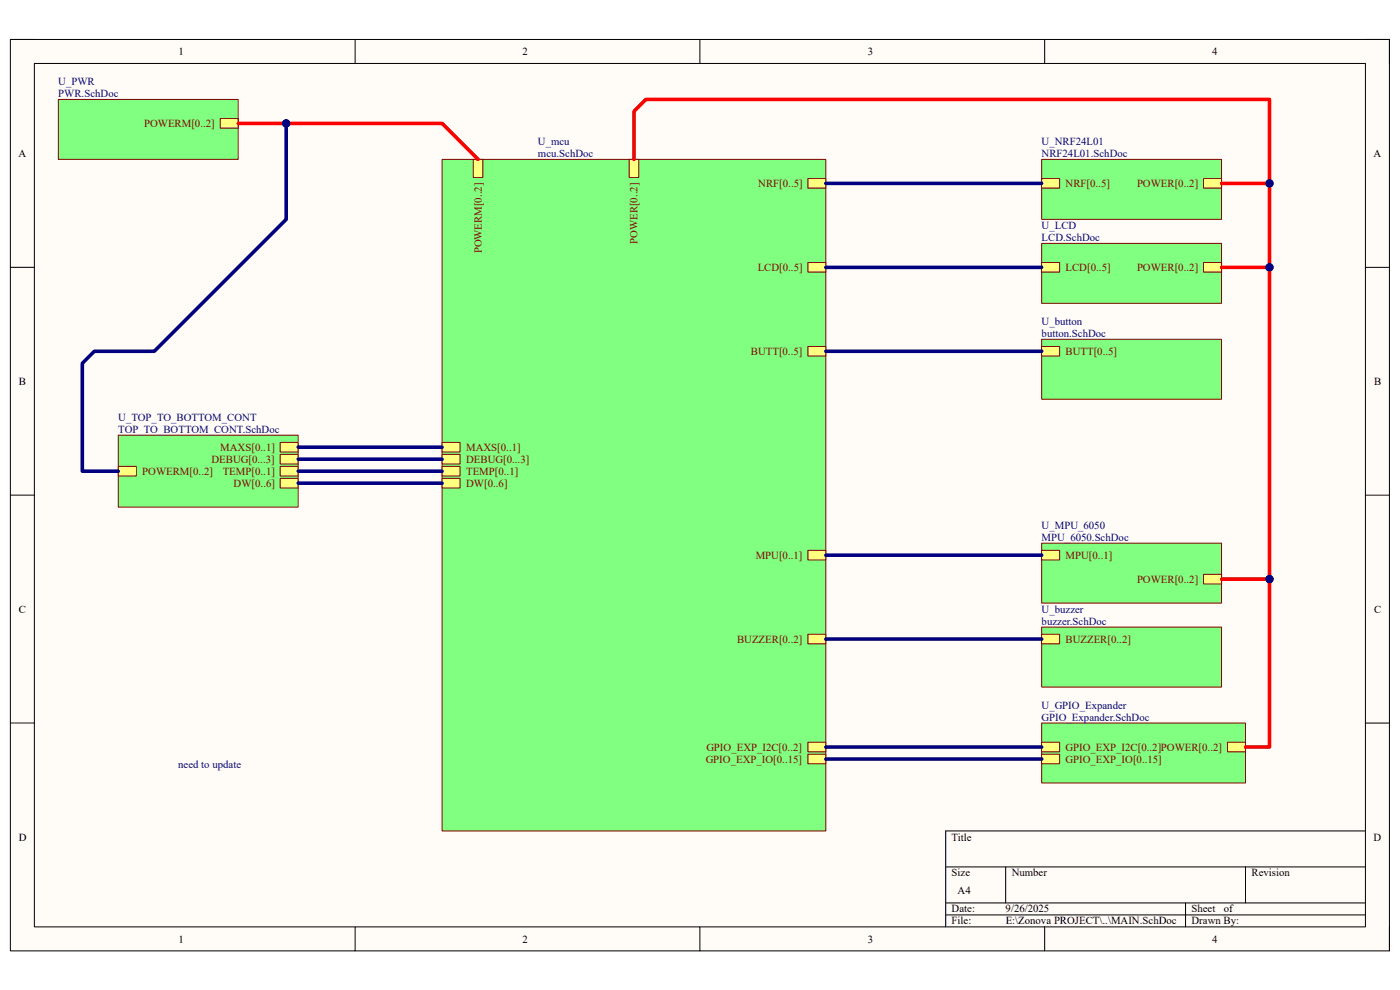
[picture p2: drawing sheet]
<svg xmlns="http://www.w3.org/2000/svg" width="297mm" height="210mm" viewBox="0 0 297 210" stroke-linecap="round" stroke-linejoin="round" font-family="sans-serif">
<path d="M2.2 8.4h292.6v193.3h-292.6z" fill-rule="evenodd" fill="#fffcf8"/>
<path d="M2.2 8.4h292.6v193.3h-292.6z" fill="none" stroke="#000" stroke-width=".21"/>
<path d="M7.3 13.5h282.4v183.1h-282.4z" fill-rule="evenodd" fill="#fffcf8"/>
<g fill="none" stroke="#000" stroke-width=".21">
<path d="M2.2 8.4h5.1M7.3 13.5h282.4v183.1h-282.4zM75.3 8.4v5.1M148.5 8.4v5.1M221.6 8.4v5.1M289.7 8.4h5.1v5.1M2.2 56.7h5.1M289.7 56.7h5.1M2.2 105h5.1M289.7 105.1h5.1M2.2 153.4h5.1M289.7 153.4h5.1"/>
<path d="M289.7 176.3h-89.1v20.3M75.3 196.6v5.1M148.5 196.6v5.1M200.6 183.9h89.1M200.6 191.5h89.1M200.6 194.1h89.1M213.4 183.9v7.6M221.6 196.6v5.1M251.5 191.5v5.1M264.2 183.9v7.6M294.8 196.6v5.1"/>
</g>
<path d="M221 33.8h38.2v12.7h-38.2z" fill-rule="evenodd" fill="#80ff80"/>
<path d="M221 33.8h38.2v12.7h-38.2z" fill="none" stroke="#800000" stroke-width=".21"/>
<path d="M221 37.9h3.8v2h-3.8z" fill-rule="evenodd" fill="#ffff80"/>
<path d="M221 37.9h3.8v2h-3.8z" fill="none" stroke="#800000" stroke-width=".21"/>
<path d="M255.3 37.9h3.9v2h-3.9z" fill-rule="evenodd" fill="#ffff80"/>
<path d="M255.3 37.9h3.9v2h-3.9z" fill="none" stroke="#800000" stroke-width=".21"/>
<path d="M221 51.6h38.2v12.7h-38.2z" fill-rule="evenodd" fill="#80ff80"/>
<path d="M221 51.6h38.2v12.7h-38.2z" fill="none" stroke="#800000" stroke-width=".21"/>
<path d="M255.3 55.7h3.9v2h-3.9z" fill-rule="evenodd" fill="#ffff80"/>
<path d="M255.3 55.7h3.9v2h-3.9z" fill="none" stroke="#800000" stroke-width=".21"/>
<path d="M221 55.7h3.8v2h-3.8z" fill-rule="evenodd" fill="#ffff80"/>
<path d="M221 55.7h3.8v2h-3.8z" fill="none" stroke="#800000" stroke-width=".21"/>
<path d="M221 72h38.2v12.7h-38.2z" fill-rule="evenodd" fill="#80ff80"/>
<path d="M221 72h38.2v12.7h-38.2z" fill="none" stroke="#800000" stroke-width=".21"/>
<path d="M221 73.5h3.8v2h-3.8z" fill-rule="evenodd" fill="#ffff80"/>
<path d="M221 73.5h3.8v2h-3.8z" fill="none" stroke="#800000" stroke-width=".21"/>
<path d="M221 115.2h38.2v12.7h-38.2z" fill-rule="evenodd" fill="#80ff80"/>
<path d="M221 115.2h38.2v12.7h-38.2z" fill="none" stroke="#800000" stroke-width=".21"/>
<path d="M221 116.7h3.8v2.1h-3.8z" fill-rule="evenodd" fill="#ffff80"/>
<path d="M221 116.7h3.8v2.1h-3.8z" fill="none" stroke="#800000" stroke-width=".21"/>
<path d="M255.3 121.8h3.9v2.1h-3.9z" fill-rule="evenodd" fill="#ffff80"/>
<path d="M255.3 121.8h3.9v2.1h-3.9z" fill="none" stroke="#800000" stroke-width=".21"/>
<path d="M221 133h38.2v12.8h-38.2z" fill-rule="evenodd" fill="#80ff80"/>
<path d="M221 133h38.2v12.8h-38.2z" fill="none" stroke="#800000" stroke-width=".21"/>
<path d="M221 134.6h3.8v2h-3.8z" fill-rule="evenodd" fill="#ffff80"/>
<path d="M221 134.6h3.8v2h-3.8z" fill="none" stroke="#800000" stroke-width=".21"/>
<path d="M221 153.4h43.2v12.7h-43.2z" fill-rule="evenodd" fill="#80ff80"/>
<path d="M221 153.4h43.2v12.7h-43.2z" fill="none" stroke="#800000" stroke-width=".21"/>
<path d="M260.4 157.5h3.8v2h-3.8z" fill-rule="evenodd" fill="#ffff80"/>
<path d="M260.4 157.5h3.8v2h-3.8z" fill="none" stroke="#800000" stroke-width=".21"/>
<path d="M221 157.5h3.8v2h-3.8z" fill-rule="evenodd" fill="#ffff80"/>
<path d="M221 157.5h3.8v2h-3.8z" fill="none" stroke="#800000" stroke-width=".21"/>
<path d="M221 160h3.8v2h-3.8z" fill-rule="evenodd" fill="#ffff80"/>
<path d="M221 160h3.8v2h-3.8z" fill="none" stroke="#800000" stroke-width=".21"/>
<path d="M12.4 21.1h38.1v12.7h-38.1z" fill-rule="evenodd" fill="#80ff80"/>
<path d="M12.4 21.1h38.1v12.7h-38.1z" fill="none" stroke="#800000" stroke-width=".21"/>
<path d="M46.7 25.2h3.8v2h-3.8z" fill-rule="evenodd" fill="#ffff80"/>
<path d="M46.7 25.2h3.8v2h-3.8z" fill="none" stroke="#800000" stroke-width=".21"/>
<path d="M93.8 33.8h81.4v142.5h-81.4z" fill-rule="evenodd" fill="#80ff80"/>
<path d="M93.8 33.8h81.4v142.5h-81.4z" fill="none" stroke="#800000" stroke-width=".21"/>
<path d="M133.5 33.8h2v3.8h-2z" fill-rule="evenodd" fill="#ffff80"/>
<path d="M133.5 33.8h2v3.8h-2z" fill="none" stroke="#800000" stroke-width=".21"/>
<path d="M171.4 55.7h3.8v2h-3.8z" fill-rule="evenodd" fill="#ffff80"/>
<path d="M171.4 55.7h3.8v2h-3.8z" fill="none" stroke="#800000" stroke-width=".21"/>
<path d="M171.4 37.9h3.8v2h-3.8z" fill-rule="evenodd" fill="#ffff80"/>
<path d="M171.4 37.9h3.8v2h-3.8z" fill="none" stroke="#800000" stroke-width=".21"/>
<path d="M171.4 157.5h3.8v2h-3.8z" fill-rule="evenodd" fill="#ffff80"/>
<path d="M171.4 157.5h3.8v2h-3.8z" fill="none" stroke="#800000" stroke-width=".21"/>
<path d="M171.4 116.7h3.8v2.1h-3.8z" fill-rule="evenodd" fill="#ffff80"/>
<path d="M171.4 116.7h3.8v2.1h-3.8z" fill="none" stroke="#800000" stroke-width=".21"/>
<path d="M171.4 134.6h3.8v2h-3.8z" fill-rule="evenodd" fill="#ffff80"/>
<path d="M171.4 134.6h3.8v2h-3.8z" fill="none" stroke="#800000" stroke-width=".21"/>
<path d="M171.4 160h3.8v2h-3.8z" fill-rule="evenodd" fill="#ffff80"/>
<path d="M171.4 160h3.8v2h-3.8z" fill="none" stroke="#800000" stroke-width=".21"/>
<path d="M171.4 73.5h3.8v2h-3.8z" fill-rule="evenodd" fill="#ffff80"/>
<path d="M171.4 73.5h3.8v2h-3.8z" fill="none" stroke="#800000" stroke-width=".21"/>
<path d="M100.4 33.8h2v3.8h-2z" fill-rule="evenodd" fill="#ffff80"/>
<path d="M100.4 33.8h2v3.8h-2z" fill="none" stroke="#800000" stroke-width=".21"/>
<path d="M93.8 93.9h3.8v2h-3.8z" fill-rule="evenodd" fill="#ffff80"/>
<path d="M93.8 93.9h3.8v2h-3.8z" fill="none" stroke="#800000" stroke-width=".21"/>
<path d="M93.8 96.4h3.8v2h-3.8z" fill-rule="evenodd" fill="#ffff80"/>
<path d="M93.8 96.4h3.8v2h-3.8z" fill="none" stroke="#800000" stroke-width=".21"/>
<path d="M93.8 98.9h3.8v2.1h-3.8z" fill-rule="evenodd" fill="#ffff80"/>
<path d="M93.8 98.9h3.8v2.1h-3.8z" fill="none" stroke="#800000" stroke-width=".21"/>
<path d="M93.8 101.5h3.8v2h-3.8z" fill-rule="evenodd" fill="#ffff80"/>
<path d="M93.8 101.5h3.8v2h-3.8z" fill="none" stroke="#800000" stroke-width=".21"/>
<path d="M25.1 92.3h38.2v15.3h-38.2z" fill-rule="evenodd" fill="#80ff80"/>
<path d="M25.1 92.3h38.2v15.3h-38.2z" fill="none" stroke="#800000" stroke-width=".21"/>
<path d="M59.4 93.9h3.9v2h-3.9z" fill-rule="evenodd" fill="#ffff80"/>
<path d="M59.4 93.9h3.9v2h-3.9z" fill="none" stroke="#800000" stroke-width=".21"/>
<path d="M59.4 101.5h3.9v2h-3.9z" fill-rule="evenodd" fill="#ffff80"/>
<path d="M59.4 101.5h3.9v2h-3.9z" fill="none" stroke="#800000" stroke-width=".21"/>
<path d="M59.4 98.9h3.9v2.1h-3.9z" fill-rule="evenodd" fill="#ffff80"/>
<path d="M59.4 98.9h3.9v2.1h-3.9z" fill="none" stroke="#800000" stroke-width=".21"/>
<path d="M59.4 96.4h3.9v2h-3.9z" fill-rule="evenodd" fill="#ffff80"/>
<path d="M59.4 96.4h3.9v2h-3.9z" fill="none" stroke="#800000" stroke-width=".21"/>
<path d="M25.1 98.9h3.8v2.1h-3.8z" fill-rule="evenodd" fill="#ffff80"/>
<path d="M25.1 98.9h3.8v2.1h-3.8z" fill="none" stroke="#800000" stroke-width=".21"/>
<path d="M175.2 38.9h45.8" fill="none" stroke="#000080" stroke-width=".76"/>
<path d="M269.3 38.9v17.8h-10.1" fill="none" stroke="#f00" stroke-width=".76"/>
<circle cx="269.3" cy="38.9" r=".76" fill="#000080"/>
<circle cx="269.3" cy="38.9" r=".76" fill="none" stroke="#000080" stroke-width=".21"/>
<circle cx="269.3" cy="56.7" r=".76" fill="#000080"/>
<circle cx="269.3" cy="56.7" r=".76" fill="none" stroke="#000080" stroke-width=".21"/>
<path d="M175.2 56.7h45.8" fill="none" stroke="#000080" stroke-width=".76"/>
<path d="M50.5 26.2h43.3l7.6 7.6" fill="none" stroke="#f00" stroke-width=".76"/>
<circle cx="60.7" cy="26.2" r=".76" fill="#000080"/>
<circle cx="60.7" cy="26.2" r=".76" fill="none" stroke="#000080" stroke-width=".21"/>
<path d="M175.2 74.5h45.8M175.2 135.6h45.8" fill="none" stroke="#000080" stroke-width=".76"/>
<path d="M269.3 56.7v66.2h-10.1" fill="none" stroke="#f00" stroke-width=".76"/>
<circle cx="269.3" cy="56.7" r=".76" fill="#000080"/>
<circle cx="269.3" cy="56.7" r=".76" fill="none" stroke="#000080" stroke-width=".21"/>
<circle cx="269.3" cy="122.9" r=".76" fill="#000080"/>
<circle cx="269.3" cy="122.9" r=".76" fill="none" stroke="#000080" stroke-width=".21"/>
<path d="M175.2 158.5h45.8M175.2 161h45.8" fill="none" stroke="#000080" stroke-width=".76"/>
<path d="M269.3 122.9v35.6h-5.1" fill="none" stroke="#f00" stroke-width=".76"/>
<circle cx="269.3" cy="122.9" r=".76" fill="#000080"/>
<circle cx="269.3" cy="122.9" r=".76" fill="none" stroke="#000080" stroke-width=".21"/>
<path d="M134.5 33.8v-10.2l2.5-2.5h132.3v17.8h-10.1" fill="none" stroke="#f00" stroke-width=".76"/>
<circle cx="269.3" cy="38.9" r=".76" fill="#000080"/>
<circle cx="269.3" cy="38.9" r=".76" fill="none" stroke="#000080" stroke-width=".21"/>
<path d="M60.7 26.2v20.3l-28 28h-12.7l-2.5 2.6v22.9h7.6M63.3 94.9h30.5M63.3 97.4h30.5M63.3 100h30.5M63.3 102.5h30.5M175.2 117.8h45.8" fill="none" stroke="#000080" stroke-width=".76"/>
<circle cx="60.7" cy="26.2" r=".76" fill="#000080"/>
<circle cx="60.7" cy="26.2" r=".76" fill="none" stroke="#000080" stroke-width=".21"/>
<g font-size="2.3">
<text x="37.9" y="11.7">1</text>
<text x="110.9" y="11.7">2</text>
<text x="184.1" y="11.7">3</text>
<text x="257.1" y="11.7">4</text>
<text x="3.9" y="33.3">A</text>
<text x="291.4" y="33.3">A</text>
<text x="4" y="81.6">B</text>
<text x="291.5" y="81.6">B</text>
<text x="4" y="130">C</text>
<text x="291.5" y="130">C</text>
<text x="4" y="178.3">D</text>
<text x="201.9" y="178.3">Title</text>
<text x="291.4" y="178.3">D</text>
<text x="201.9" y="185.9">Size</text>
<text x="214.6" y="185.9">Number</text>
<text x="265.5" y="185.9">Revision</text>
<text x="203.2" y="189.7">A4</text>
<text x="201.9" y="193.5">Date:</text>
<text x="201.9" y="196.1">File:</text>
<text x="213.3" y="193.5">9/26/2025</text>
<text x="213.4" y="196.1">E:\Zonova PROJECT\..\MAIN.SchDoc</text>
<text x="252.8" y="193.5">Sheet</text>
<text x="252.8" y="196.1">Drawn By:</text>
<text x="259.6" y="193.5">of</text>
<text x="37.9" y="199.9">1</text>
<text x="110.9" y="199.9">2</text>
<text x="184.1" y="199.9">3</text>
<text x="257.1" y="199.9">4</text>
</g>
<g font-size="2.3" fill="#000080">
<text x="12.4" y="18">U_PWR</text>
<text x="12.4" y="20.6">PWR.SchDoc</text>
<text x="114.1" y="30.7">U_mcu</text>
<text x="114.1" y="33.3">mcu.SchDoc</text>
<text x="221" y="30.7">U_NRF24L01</text>
<text x="221" y="33.3">NRF24L01.SchDoc</text>
<text x="221" y="48.6">U_LCD</text>
<text x="221" y="51.1">LCD.SchDoc</text>
<text x="221" y="68.9">U_button</text>
<text x="221" y="71.5">button.SchDoc</text>
<text x="25.1" y="89.3">U_TOP_TO_BOTTOM_CONT</text>
<text x="25.1" y="91.8">TOP_TO_BOTTOM_CONT.SchDoc</text>
<text x="221" y="112.1">U_MPU_6050</text>
<text x="221" y="114.7">MPU_6050.SchDoc</text>
<text x="221" y="130">U_buzzer</text>
<text x="221" y="132.5">buzzer.SchDoc</text>
<text x="221" y="150.3">U_GPIO_Expander</text>
<text x="221" y="152.9">GPIO_Expander.SchDoc</text>
<text x="37.8" y="163">need to update</text>
</g>
<g font-size="2.3" fill="#800000">
<text x="30.6" y="26.9">POWERM[0..2]</text>
<text x="160.9" y="39.7">NRF[0..5]</text>
<text x="226.1" y="39.7">NRF[0..5]</text>
<text x="241.2" y="39.7">POWER[0..2]</text>
<text x="102.2" y="53.8" transform="rotate(-90 102.2 53.8)">POWERM[0..2]</text>
<text x="135.3" y="51.7" transform="rotate(-90 135.3 51.7)">POWER[0..2]</text>
<text x="160.7" y="57.4">LCD[0..5]</text>
<text x="226.1" y="57.4">LCD[0..5]</text>
<text x="241.2" y="57.4">POWER[0..2]</text>
<text x="159.3" y="75.3">BUTT[0..5]</text>
<text x="226.1" y="75.3">BUTT[0..5]</text>
<text x="46.7" y="95.6">MAXS[0..1]</text>
<text x="98.9" y="95.6">MAXS[0..1]</text>
<text x="30.2" y="100.7">POWERM[0..2]</text>
<text x="44.9" y="98.2">DEBUG[0...3]</text>
<text x="47.2" y="100.7">TEMP[0..1]</text>
<text x="98.9" y="98.2">DEBUG[0...3]</text>
<text x="98.9" y="100.7">TEMP[0..1]</text>
<text x="49.6" y="103.3">DW[0..6]</text>
<text x="98.9" y="103.3">DW[0..6]</text>
<text x="160.3" y="118.5">MPU[0..1]</text>
<text x="226.1" y="118.5">MPU[0..1]</text>
<text x="241.2" y="123.6">POWER[0..2]</text>
<text x="156.4" y="136.3">BUZZER[0..2]</text>
<text x="226.1" y="136.3">BUZZER[0..2]</text>
<text x="149.7" y="161.8">GPIO_EXP_IO[0..15]</text>
<text x="149.9" y="159.2">GPIO_EXP_I2C[0..2]</text>
<text x="226.1" y="159.2">GPIO_EXP_I2C[0..2]POWER[0..2]</text>
<text x="226.1" y="161.8">GPIO_EXP_IO[0..15]</text>
</g>
</svg>
